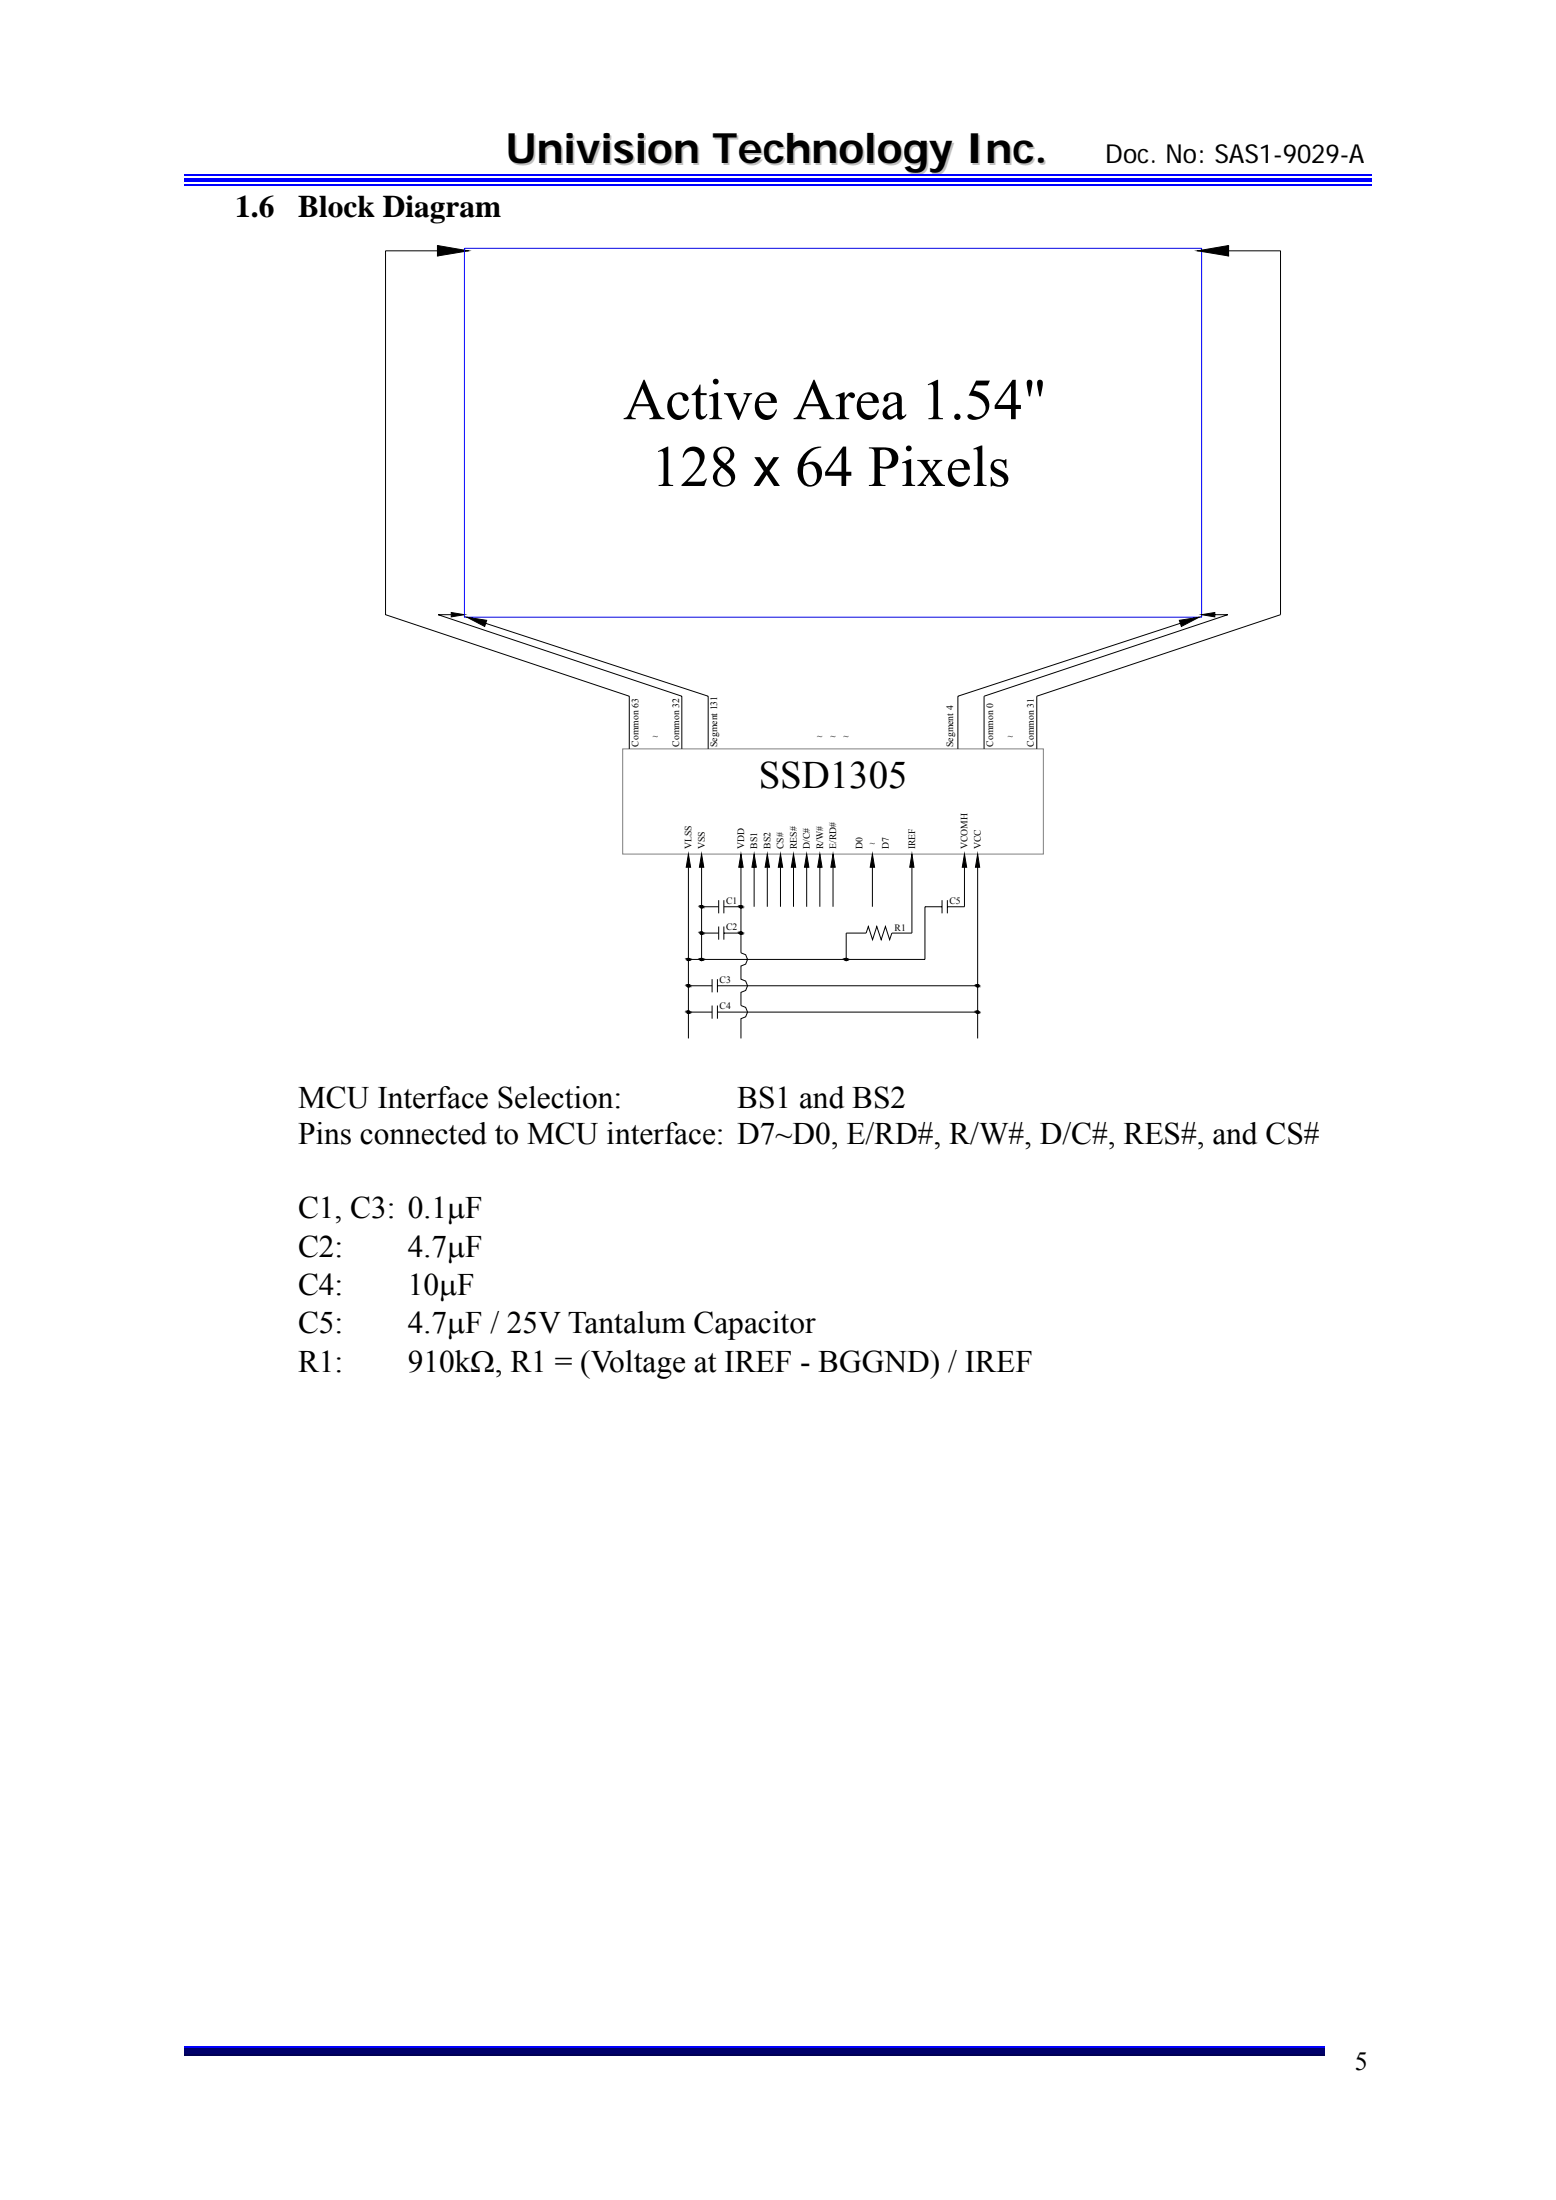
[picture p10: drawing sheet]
<svg xmlns="http://www.w3.org/2000/svg" width="210mm" height="297mm" viewBox="0 0 210 297" stroke-linecap="round" stroke-linejoin="round" font-family="sans-serif">
<path d="M24.9 25h160.2" fill="none" stroke="#00f" stroke-width=".25"/>
<path d="M24.9 24h160.2v.6h-160.2z" fill="#00f"/>
<path d="M24.9 23.7h160.2M24.9 276.4h153.9" fill="none" stroke="#00f" stroke-width=".25"/>
<path d="M24.9 276.5h153.9v.8h-153.9z" fill="#00006b"/>
<path d="M24.9 277.4h153.9" fill="none" stroke="#005" stroke-width=".25"/>
<path d="M84 101.1h56.8v14.2h-56.8z" fill="none" stroke="#808080" stroke-width=".13"/>
<g fill="#000">
<path d="M59.1 33.3l3.6 .6-3.6 .6zM59 33.2h.1v.1zM59 34.5h.1l-.1 .1zM62.7 33.8l.5 .1-.5 .1zM161.6 33.9l.5-.1 .1 .1-.1 .1zM162.2 33.9l3.5-.6v1.2zM165.7 34.5h.1v.1zM60.9 82.7l1.8 .3-1.8 .3zM63 83.3l2.7 .5-.3 .8zM159.2 83.8l2.6-.5-2.4 1.3zM162.2 83l1.7-.3v.6zM92.9 115.3l.3 1.8h-.6z"/>
<path d="M94.7 115.3l.3 1.8h-.6zM100 115.3l.3 1.8h-.6zM101.8 115.3l.3 1.8h-.6zM103.5 115.3l.3 1.8h-.5zM105.3 115.3l.3 1.8h-.6zM107.1 115.3l.3 1.8h-.6zM108.9 115.3l.3 1.8h-.6zM110.6 115.3l.3 1.8h-.6zM112.4 115.3l.3 1.8h-.6zM117.7 115.3l.3 1.8h-.6zM123.1 115.3l.2 1.8h-.5zM130.2 115.3l.3 1.8h-.6z"/>
<path d="M131.9 115.3l.3 1.8h-.6zM92.7 133.1l.3 .1h-.2zM92.7 133.1h.4l-.1 .1zM92.7 136.7l.3 .1h-.2zM92.7 136.7h.4l-.1 .1zM92.7 129.5l.3 .2h-.2zM92.7 129.5h.4l-.1 .2zM92.8 133l.3 .1h-.4zM92.8 133h.2l.1 .1zM92.8 133.2h.2zM92.8 136.5l.3 .2h-.4zM92.8 136.5h.2l.1 .2z"/>
<path d="M92.8 136.8h.2zM92.8 129.4l.3 .1h-.4zM92.8 129.4h.2l.1 .1zM92.8 129.7h.2zM92.8 133h.2zM92.8 136.5h.2zM92.8 129.4h.2zM94.5 126l.3 .1h-.2zM94.5 126h.3v.1zM94.5 122.4l.3 .2h-.2zM94.5 122.4h.3v.2zM94.5 129.5l.3 .2h-.2z"/>
<path d="M94.5 129.5h.3v.2zM94.6 125.9l.2 .1h-.3zM94.6 125.9h.2v.1zM94.6 126.1h.2zM94.6 122.3l.2 .1h-.3zM94.6 122.3h.2v.1zM94.6 122.6h.2zM94.6 129.4l.2 .1h-.3zM94.6 129.4h.2v.1zM94.6 129.7h.2zM94.6 125.9h.2zM94.6 122.3h.2z"/>
<path d="M94.6 129.4h.2zM99.8 126l.3 .1h-.2zM99.8 126h.4l-.1 .1zM99.8 122.4l.3 .2h-.2zM99.8 122.4h.4l-.1 .2zM99.9 125.9l.3 .1h-.4zM99.9 125.9h.2l.1 .1zM99.9 126.1h.2zM99.9 122.3l.3 .1h-.4zM99.9 122.3h.2l.1 .1zM99.9 122.6h.2zM99.9 125.9h.2z"/>
<path d="M99.9 122.3h.2zM114 129.5l.3 .2h-.2zM114 129.5h.4l-.1 .2zM114.1 129.4l.3 .1h-.4zM114.1 129.4h.2l.1 .1zM114.1 129.7h.2zM114.1 129.4h.2zM131.7 133.1l.3 .1h-.2zM131.7 133.1h.4l-.1 .1zM131.7 136.7l.3 .1h-.2zM131.7 136.7h.4l-.1 .1zM131.8 133l.3 .1h-.4z"/>
<path d="M131.8 133h.2l.1 .1zM131.8 133.2h.2zM131.8 136.5l.3 .2h-.4zM131.8 136.5h.2l.1 .2zM131.8 136.8h.2zM131.8 133h.2zM131.8 136.5h.2z"/>
<path d="M59.1 34.4l3.6-.6v.2l-3.6 .5z" fill-rule="evenodd"/>
<path d="M59 33.3h.2v1.2h-.2z" fill-rule="evenodd"/>
<path d="M59.1 33.2l3.6 .6v.2l-3.6-.6z" fill-rule="evenodd"/>
<path d="M162.1 33.8l3.6-.6v.2l-3.5 .6z" fill-rule="evenodd"/>
<path d="M162.2 33.8l3.5 .6v.1l-3.6-.5z" fill-rule="evenodd"/>
<path d="M165.6 33.3h.2v1.2h-.2z" fill-rule="evenodd"/>
</g>
<g fill="none" stroke="#000" stroke-width=".13">
<path d="M59 34.5v.1l.1-.1M59 33.3h.2v1.2h-.2zM59.1 34.4l3.6-.6v.2l-3.6 .5zM59.1 33.9h-7.1v49.1l32.9 11v7.1M59.1 33.2l3.6 .6v.2l-3.6-.6zM59.1 33.2h-.1v.1M62.7 33.8l.5 .1-.5 .1M162.1 33.8l3.6-.6v.2l-3.5 .6zM162.1 33.8l-.5 .1 .5 .1M162.2 33.8l3.5 .6v.1l-3.6-.5zM165.6 33.3h.2v1.2h-.2zM165.7 33.2h.1v.1"/>
<path d="M165.7 33.9h7.1v49.1l-32.9 11v7.1M165.8 34.5v.1l-.1-.1M60.9 82.7l1.8 .3-1.8 .3zM60.9 83h-1.8l32.9 11v7.1M63 83.3l2.7 .5-.3 .8zM65.5 84.2l30.1 9.8v7.1M159.2 83.8l2.6-.5-2.4 1.3zM159.3 84.2l-30 9.8v7.1M162.2 83l1.7-.3v.6zM163.9 83h1.8l-32.9 11v7.1M92.9 115.3l.3 1.8h-.6zM92.9 117.1v23.1"/>
<path d="M94.7 115.3l.3 1.8h-.6zM94.7 117.1v12.4M100 115.3l.3 1.8h-.6zM100 117.1v11.6l.6 .2 .3 .6-.3 .7-.6 .2v1.8l.6 .3 .3 .6-.3 .6-.6 .3v1.8l.6 .2 .3 .7-.3 .6-.6 .2v2.7M101.8 115.3l.3 1.8h-.6zM101.8 117.1v5.3M103.5 115.3l.3 1.8h-.5zM103.5 117.1v5.3M105.3 115.3l.3 1.8h-.6zM105.3 117.1v5.3M107.1 115.3l.3 1.8h-.6zM107.1 117.1v5.3"/>
<path d="M108.9 115.3l.3 1.8h-.6zM108.9 117.1v5.3M110.6 115.3l.3 1.8h-.6zM110.6 117.1v5.3M112.4 115.3l.3 1.8h-.6zM112.4 117.1v5.3M117.7 115.3l.3 1.8h-.6zM117.7 117.1v5.3M123.1 115.3l.2 1.8h-.5zM123.1 117.1v8.9h-2.7l-.3 .9-.6-1.8-.6 1.8-.6-1.8-.5 1.8-.6-1.8-.3 .9h-2.7v3.5M130.2 115.3l.3 1.8h-.6zM130.2 117.1v5.3h-2.4"/>
<path d="M131.9 115.3l.3 1.8h-.6zM131.9 117.1v23.1M92.7 133.1l.3 .1h-.2zM92.7 133.1h.4l-.1 .1zM92.7 136.7l.3 .1h-.2zM92.7 136.7h.4l-.1 .1zM92.7 129.5l.3 .2h-.2zM92.7 129.5h.4l-.1 .2zM92.8 133h.2zM92.8 133l.3 .1h-.4zM92.8 133h.2l.1 .1zM92.8 133.2h.2z"/>
<path d="M92.8 136.5h.2zM92.8 136.5l.3 .2h-.4zM92.8 136.5h.2l.1 .2zM92.8 136.8h.2zM92.8 129.4h.2zM92.8 129.4l.3 .1h-.4zM92.8 129.4h.2l.1 .1zM92.8 129.7h.2zM92.9 133.1h3.2M92.9 136.7h3.2M94.5 126l.3 .1h-.2zM94.5 126h.3v.1z"/>
<path d="M94.5 122.4l.3 .2h-.2zM94.5 122.4h.3v.2zM94.5 129.5l.3 .2h-.2zM94.5 129.5h.3v.2zM94.6 125.9h.2zM94.6 125.9l.2 .1h-.3zM94.6 125.9h.2v.1zM94.6 126.1h.2zM94.6 122.3h.2zM94.6 122.3l.2 .1h-.3zM94.6 122.3h.2v.1zM94.6 122.6h.2z"/>
<path d="M94.6 129.4h.2zM94.6 129.4l.2 .1h-.3zM94.6 129.4h.2v.1zM94.6 129.7h.2zM94.7 126h2.3M94.7 122.4h2.3M96.1 132.2v1.8M96.1 135.8v1.7M96.8 132.2v1.8M96.8 135.8v1.7M96.8 133.1h35.1M96.8 136.7h35.1"/>
<path d="M97 121.5v1.8M97 125.1v1.8M97.7 126h2.3M97.7 121.5v1.8M97.7 125.1v1.8M97.7 122.4h2.3M99.8 126l.3 .1h-.2zM99.8 126h.4l-.1 .1zM99.8 122.4l.3 .2h-.2zM99.8 122.4h.4l-.1 .2zM99.9 125.9h.2zM99.9 125.9l.3 .1h-.4z"/>
<path d="M99.9 125.9h.2l.1 .1zM99.9 126.1h.2zM99.9 122.3h.2zM99.9 122.3l.3 .1h-.4zM99.9 122.3h.2l.1 .1zM99.9 122.6h.2zM114 129.5l.3 .2h-.2zM114 129.5h.4l-.1 .2zM114.1 129.4h.2zM114.1 129.4l.3 .1h-.4zM114.1 129.4h.2l.1 .1zM114.1 129.7h.2z"/>
<path d="M127.1 122.4h-2.3v7.1h-31.9M127.1 121.5v1.8M127.8 121.5v1.8M131.7 133.1l.3 .1h-.2zM131.7 133.1h.4l-.1 .1zM131.7 136.7l.3 .1h-.2zM131.7 136.7h.4l-.1 .1zM131.8 133h.2zM131.8 133l.3 .1h-.4zM131.8 133h.2l.1 .1zM131.8 133.2h.2zM131.8 136.5h.2z"/>
<path d="M131.8 136.5l.3 .2h-.4zM131.8 136.5h.2l.1 .2zM131.8 136.8h.2z"/>
</g>
<path d="M62.7 33.5h99.5v49.8h-99.5z" fill="none" stroke="#00f" stroke-width=".13"/>
<path d="M165.7 33.2h.1v.1h-.1z" fill="#000"/>
<g font-size="7.9">
<text x="84.1" y="56.6">Active Area 1.54&quot;</text>
<text x="87.9" y="65.6">128 x 64 Pixels</text>
</g>
<text font-size="5.7" fill="#c0c0c0" x="68.5" y="22.3">Univision Technology Inc.</text>
<text font-size="5.2" x="102.4" y="106.4">SSD1305</text>
<g font-size="4.2">
<text x="31.7" y="29.3">1.6</text>
<text x="40.2" y="29.3">Block Diagram</text>
<text x="40.2" y="149.5">MCU Interface Selection:</text>
<text x="99.5" y="149.5">BS1 and BS2</text>
<text x="40.2" y="154.4">Pins connected to MCU interface: D7~D0, E/RD#, R/W#, D/C#, RES#, and CS#</text>
<text x="40.2" y="164.5">C1, C3: 0.1μF</text>
<text x="40.2" y="169.7">C2:</text>
<text x="55" y="169.7">4.7μF</text>
<text x="40.2" y="174.9">C4:</text>
<text x="55" y="174.9">10μF</text>
<text x="40.2" y="180">C5:</text>
<text x="40.2" y="185.2">R1:</text>
<text x="55" y="180">4.7μF / 25V Tantalum Capacitor</text>
<text x="55" y="185.2">910kΩ, R1 = (Voltage at IREF - BGGND) / IREF</text>
</g>
<g font-size="3.5">
<text x="149.2" y="22">Doc. No: SAS1-9029-A</text>
<text x="182.8" y="279.5">5</text>
</g>
<g font-size="1.3">
<text x="86.2" y="100.8" transform="rotate(-90 86.2 100.8)">Common 63</text>
<text x="88.1" y="99.8">~</text>
<text x="91.6" y="100.8" transform="rotate(-90 91.6 100.8)">Common 32</text>
<text x="96.8" y="100.8" transform="rotate(-90 96.8 100.8)">Segment 131</text>
<text x="110.3" y="99.8">~</text>
<text x="112.1" y="99.8">~</text>
<text x="113.8" y="99.8">~</text>
<text x="128.6" y="100.8" transform="rotate(-90 128.6 100.8)">Segment 4</text>
<text x="134" y="100.8" transform="rotate(-90 134 100.8)">Common 0</text>
<text x="136" y="99.8">~</text>
<text x="139.5" y="100.8" transform="rotate(-90 139.5 100.8)">Common 31</text>
<text x="93.3" y="114.6" transform="rotate(-90 93.3 114.6)">VLSS</text>
<text x="95.1" y="114.6" transform="rotate(-90 95.1 114.6)">VSS</text>
<text x="100.4" y="114.6" transform="rotate(-90 100.4 114.6)">VDD</text>
<text x="102.2" y="114.6" transform="rotate(-90 102.2 114.6)">BS1</text>
<text x="104" y="114.6" transform="rotate(-90 104 114.6)">BS2</text>
<text x="105.7" y="114.7" transform="rotate(-90 105.7 114.7)">CS#</text>
<text x="107.5" y="114.6" transform="rotate(-90 107.5 114.6)">RES#</text>
<text x="109.3" y="114.6" transform="rotate(-90 109.3 114.6)">D/C#</text>
<text x="111.1" y="114.6" transform="rotate(-90 111.1 114.6)">R/W#</text>
<text x="112.9" y="114.6" transform="rotate(-90 112.9 114.6)">E/RD#</text>
<text x="116.4" y="114.6" transform="rotate(-90 116.4 114.6)">D0</text>
<text x="117.4" y="114.2">~</text>
<text x="119.9" y="114.6" transform="rotate(-90 119.9 114.6)">D7</text>
<text x="123.5" y="114.7" transform="rotate(-90 123.5 114.7)">IREF</text>
<text x="130.6" y="114.6" transform="rotate(-90 130.6 114.6)">VCOMH</text>
<text x="132.4" y="114.6" transform="rotate(-90 132.4 114.6)">VCC</text>
<text x="98" y="125.6">C2</text>
<text x="98" y="122.1">C1</text>
<text x="120.7" y="125.6">R1</text>
<text x="128.1" y="122.1">C5</text>
<text x="97.1" y="132.7">C3</text>
<text x="97.1" y="136.3">C4</text>
</g>
</svg>
